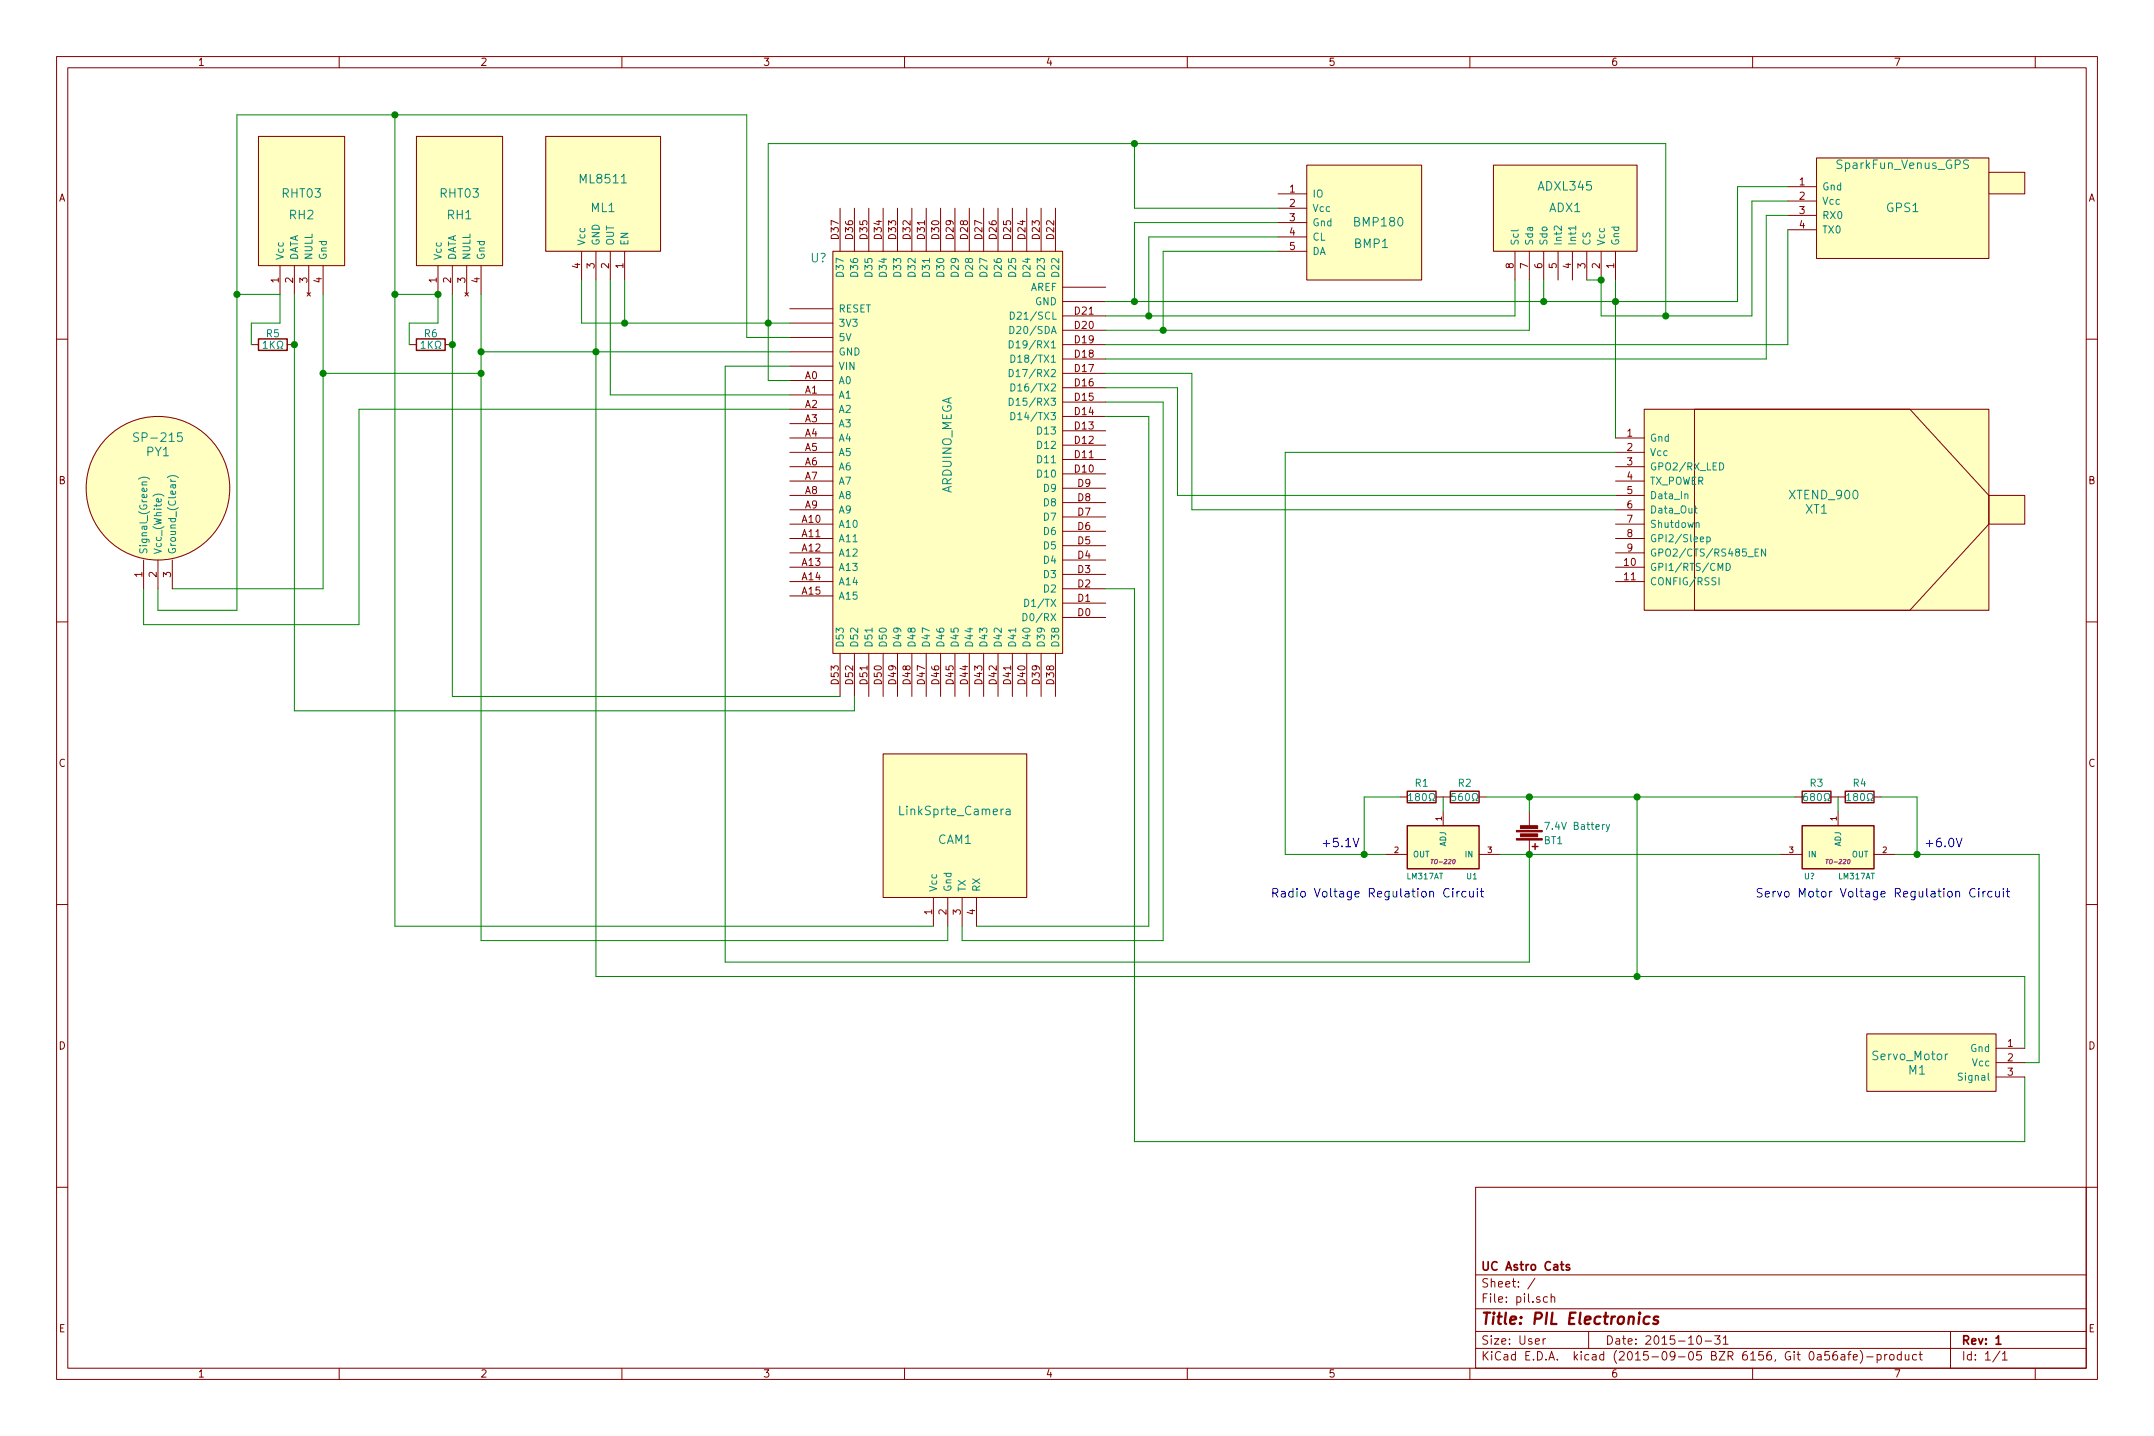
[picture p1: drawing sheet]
EESchema Schematic File Version 2
LIBS:power
LIBS:device
LIBS:transistors
LIBS:conn
LIBS:linear
LIBS:regul
LIBS:74xx
LIBS:cmos4000
LIBS:adc-dac
LIBS:memory
LIBS:xilinx
LIBS:microcontrollers
LIBS:dsp
LIBS:microchip
LIBS:analog_switches
LIBS:motorola
LIBS:texas
LIBS:intel
LIBS:audio
LIBS:interface
LIBS:digital-audio
LIBS:philips
LIBS:display
LIBS:cypress
LIBS:siliconi
LIBS:opto
LIBS:atmel
LIBS:contrib
LIBS:valves
LIBS:Shared
LIBS:PIL
LIBS:pil-cache
EELAYER 25 0
EELAYER END
$Descr User 15000 10000
encoding utf-8
Sheet 1 1
Title "PIL Electronics"
Date "2015-10-31"
Rev "1"
Comp "UC Astro Cats"
Comment1 ""
Comment2 ""
Comment3 ""
Comment4 ""
$EndDescr
$Comp
L ARDUINO_MEGA U?
U 1 1
P 6600 3050
F 0 "U?" H 5700 4300 60  0000 C CNN
F 1 "ARDUINO_MEGA" V 6600 3000 60  0000 C CNN
F 2 "" H 6600 3050 60  0000 C CNN
F 3 "" H 6600 3050 60  0000 C CNN
	1    6600 3050
	1    0    0    -1  
$EndComp
$Comp
L SparkFun_Venus_GPS GPS1
U 1 1
P 13250 1450
F 0 "GPS1" H 13250 1450 60  0000 C CNN
F 1 "SparkFun_Venus_GPS" H 13250 1750 60  0000 C CNN
F 2 "" H 13250 1450 60  0000 C CNN
F 3 "" H 13250 1450 60  0000 C CNN
	1    13250 1450
	1    0    0    -1  
$EndComp
$Comp
L XTEND_900 XT1
U 1 1
P 12650 3550
F 0 "XT1" H 12650 3550 60  0000 C CNN
F 1 "XTEND_900" H 12700 3650 60  0000 C CNN
F 2 "" H 12650 3550 60  0000 C CNN
F 3 "" H 12650 3550 60  0000 C CNN
	1    12650 3550
	1    0    0    -1  
$EndComp
$Comp
L RHT03 RH1
U 1 1
P 3200 1400
F 0 "RH1" H 3200 1300 60  0000 C CNN
F 1 "RHT03" H 3200 1450 60  0000 C CNN
F 2 "" H 3200 1400 60  0000 C CNN
F 3 "" H 3200 1400 60  0000 C CNN
	1    3200 1400
	1    0    0    -1  
$EndComp
$Comp
L ML8511 ML1
U 1 1
P 4200 1350
F 0 "ML1" H 4200 1250 60  0000 C CNN
F 1 "ML8511" H 4200 1450 60  0000 C CNN
F 2 "" H 4200 1350 60  0000 C CNN
F 3 "" H 4200 1350 60  0000 C CNN
	1    4200 1350
	-1   0    0    -1  
$EndComp
$Comp
L LinkSprte_Camera CAM1
U 1 1
P 6650 5750
F 0 "CAM1" H 6650 5650 60  0000 C CNN
F 1 "LinkSprte_Camera" H 6650 5850 60  0000 C CNN
F 2 "" H 6650 5750 60  0000 C CNN
F 3 "" H 6650 5750 60  0000 C CNN
	1    6650 5750
	1    0    0    -1  
$EndComp
$Comp
L ADXL345 ADX1
U 1 1
P 10900 1450
F 0 "ADX1" H 10900 1450 60  0000 C CNN
F 1 "ADXL345" H 10900 1600 60  0000 C CNN
F 2 "" H 10900 1450 60  0000 C CNN
F 3 "" H 10900 1450 60  0000 C CNN
	1    10900 1450
	-1   0    0    -1  
$EndComp
$Comp
L BMP180 BMP1
U 1 1
P 9500 1550
F 0 "BMP1" V 9650 1600 60  0000 C CNN
F 1 "BMP180" V 9500 1650 60  0000 C CNN
F 2 "" H 9500 1550 60  0000 C CNN
F 3 "" H 9500 1550 60  0000 C CNN
	1    9500 1550
	0    1    1    0   
$EndComp
$Comp
L R R6
U 1 1
P 3000 2400
F 0 "R6" V 3080 2400 50  0000 C CNN
F 1 "1KΩ" V 3000 2400 50  0000 C CNN
F 2 "" V 2930 2400 30  0000 C CNN
F 3 "" H 3000 2400 30  0000 C CNN
	1    3000 2400
	0    1    -1   0   
$EndComp
Wire Wire Line
	8900 1550 7900 1550
Wire Wire Line
	7900 1550 7900 2100
Wire Wire Line
	7700 2100 12100 2100
Wire Wire Line
	7700 2200 10550 2200
Wire Wire Line
	8000 2200 8000 1650
Wire Wire Line
	8000 1650 8900 1650
Wire Wire Line
	8900 1750 8100 1750
Wire Wire Line
	8100 1750 8100 2300
Wire Wire Line
	7700 2300 10650 2300
Wire Wire Line
	8900 1450 7900 1450
Wire Wire Line
	7900 1450 7900 1000
Wire Wire Line
	5350 1000 11600 1000
Wire Wire Line
	5350 1000 5350 2650
Wire Wire Line
	4050 2250 5500 2250
Wire Wire Line
	10550 2200 10550 1950
Connection ~ 8000 2200
Wire Wire Line
	10650 2300 10650 1950
Connection ~ 8100 2300
Wire Wire Line
	11150 1950 11150 2200
Wire Wire Line
	11150 2200 12200 2200
Wire Wire Line
	11600 1000 11600 2200
Connection ~ 7900 1000
Wire Wire Line
	11250 1950 11250 3050
Connection ~ 7900 2100
Wire Wire Line
	10750 1950 10750 2100
Connection ~ 10750 2100
Wire Wire Line
	11050 1950 11150 1950
Connection ~ 11150 1950
Wire Wire Line
	4050 2250 4050 1950
Connection ~ 5350 2250
Wire Wire Line
	3350 2450 5500 2450
Wire Wire Line
	4150 1950 4150 6800
Wire Wire Line
	5500 2750 4250 2750
Wire Wire Line
	4250 2750 4250 1950
Wire Wire Line
	5350 2650 5500 2650
Wire Wire Line
	4350 2250 4350 1950
Connection ~ 4350 2250
Wire Wire Line
	3150 2050 3150 4850
Wire Wire Line
	3050 2050 3050 2250
Wire Wire Line
	3050 2250 2850 2250
Wire Wire Line
	2850 2250 2850 2400
Wire Wire Line
	5500 2350 5200 2350
Wire Wire Line
	5200 2350 5200 800 
Wire Wire Line
	5200 800  1650 800 
Wire Wire Line
	2750 800  2750 6450
Wire Wire Line
	2750 2050 3050 2050
Connection ~ 3050 2050
Wire Wire Line
	3350 2050 3350 6550
Connection ~ 4150 2450
Wire Wire Line
	3150 4850 5850 4850
Connection ~ 3150 2400
Wire Wire Line
	12100 2100 12100 1300
Wire Wire Line
	12100 1300 12450 1300
Connection ~ 11250 2100
Wire Wire Line
	12450 1400 12200 1400
Wire Wire Line
	12200 1400 12200 2200
Connection ~ 11600 2200
Wire Wire Line
	12450 1500 12300 1500
Wire Wire Line
	12300 1500 12300 2500
Wire Wire Line
	12300 2500 7700 2500
Wire Wire Line
	7700 2400 12450 2400
Wire Wire Line
	12450 2400 12450 1600
Wire Wire Line
	2750 6450 6500 6450
Connection ~ 2750 2050
Wire Wire Line
	6600 6450 6600 6550
Wire Wire Line
	6600 6550 3350 6550
Connection ~ 3350 2450
Wire Wire Line
	7700 2900 8000 2900
Wire Wire Line
	8000 2900 8000 6450
Wire Wire Line
	8000 6450 6800 6450
Wire Wire Line
	6700 6450 6700 6550
Wire Wire Line
	6700 6550 8100 6550
Wire Wire Line
	8100 6550 8100 2800
Wire Wire Line
	8100 2800 7700 2800
Wire Wire Line
	7700 2700 8200 2700
Wire Wire Line
	8200 2700 8200 3450
Wire Wire Line
	8200 3450 11250 3450
Wire Wire Line
	11250 3550 8300 3550
Wire Wire Line
	8300 3550 8300 2600
Wire Wire Line
	8300 2600 7700 2600
$Comp
L RHT03 RH2
U 1 1
P 2100 1400
F 0 "RH2" H 2100 1300 60  0000 C CNN
F 1 "RHT03" H 2100 1450 60  0000 C CNN
F 2 "" H 2100 1400 60  0000 C CNN
F 3 "" H 2100 1400 60  0000 C CNN
	1    2100 1400
	1    0    0    -1  
$EndComp
Wire Wire Line
	1650 800  1650 4250
Wire Wire Line
	1650 2050 1950 2050
Connection ~ 2750 800 
Wire Wire Line
	2250 2050 2250 4100
Wire Wire Line
	2250 2600 3350 2600
Connection ~ 3350 2600
$Comp
L R R5
U 1 1
P 1900 2400
F 0 "R5" V 1980 2400 50  0000 C CNN
F 1 "1KΩ" V 1900 2400 50  0000 C CNN
F 2 "" V 1830 2400 30  0000 C CNN
F 3 "" H 1900 2400 30  0000 C CNN
	1    1900 2400
	0    1    -1   0   
$EndComp
Wire Wire Line
	1950 2050 1950 2250
Wire Wire Line
	1950 2250 1750 2250
Wire Wire Line
	1750 2250 1750 2400
Wire Wire Line
	2050 2050 2050 4950
Wire Wire Line
	5950 4850 5950 4950
Wire Wire Line
	5950 4950 2050 4950
Connection ~ 2050 2400
$Comp
L LM317AT U1
U 1 1
P 10050 5900
F 0 "U1" H 9850 6100 40  0000 C CNN
F 1 "LM317AT" H 10050 6100 40  0000 L CNN
F 2 "TO-220" H 10050 6000 30  0000 C CIN
F 3 "" H 10050 5900 60  0000 C CNN
	1    10050 5900
	-1   0    0    1   
$EndComp
$Comp
L R R1
U 1 1
P 9900 5550
F 0 "R1" V 10000 5550 50  0000 C CNN
F 1 "180Ω" V 9900 5550 50  0000 C CNN
F 2 "" V 9830 5550 30  0000 C CNN
F 3 "" H 9900 5550 30  0000 C CNN
	1    9900 5550
	0    -1   -1   0   
$EndComp
$Comp
L R R2
U 1 1
P 10200 5550
F 0 "R2" V 10300 5550 50  0000 C CNN
F 1 "560Ω" V 10200 5550 50  0000 C CNN
F 2 "" V 10130 5550 30  0000 C CNN
F 3 "" H 10200 5550 30  0000 C CNN
	1    10200 5550
	0    -1   -1   0   
$EndComp
Wire Wire Line
	10050 5550 10050 5650
Wire Wire Line
	9750 5550 9500 5550
Wire Wire Line
	9500 5550 9500 5950
Wire Wire Line
	8950 5950 9650 5950
Wire Wire Line
	11250 3150 8950 3150
Wire Wire Line
	8950 3150 8950 5950
Connection ~ 9500 5950
$Comp
L Battery BT1
U 1 1
P 10650 5800
F 0 "BT1" H 10750 5850 50  0000 L CNN
F 1 "7.4V Battery" H 10750 5750 50  0000 L CNN
F 2 "" V 10650 5840 60  0000 C CNN
F 3 "" V 10650 5840 60  0000 C CNN
	1    10650 5800
	1    0    0    1   
$EndComp
Wire Wire Line
	10450 5950 12400 5950
Wire Wire Line
	10350 5550 12500 5550
Wire Wire Line
	10650 5550 10650 5650
Wire Wire Line
	10650 5950 10650 6700
Wire Wire Line
	10650 6700 5050 6700
Wire Wire Line
	5050 6700 5050 2550
Wire Wire Line
	5050 2550 5500 2550
Wire Wire Line
	4150 6800 14100 6800
Wire Wire Line
	11400 6800 11400 5550
Connection ~ 10650 5550
Wire Wire Line
	2250 4100 1200 4100
Connection ~ 2250 2600
Wire Wire Line
	1650 4250 1100 4250
Wire Wire Line
	1100 4250 1100 4100
Connection ~ 1650 2050
Wire Wire Line
	5500 2850 2500 2850
Wire Wire Line
	2500 2850 2500 4350
Wire Wire Line
	2500 4350 1000 4350
Wire Wire Line
	1000 4350 1000 4100
Text Notes 9200 5900 0    60   ~ 0
+5.1V 
$Comp
L SP-215 PY1
U 1 1
P 1100 3400
F 0 "PY1" H 1100 3650 60  0000 C CNN
F 1 "SP-215" H 1100 3750 60  0000 C CNN
F 2 "" H 1100 3400 60  0000 C CNN
F 3 "" H 1100 3400 60  0000 C CNN
	1    1100 3400
	1    0    0    -1  
$EndComp
Text Notes 8850 6250 0    60   ~ 0
Radio Voltage Regulation Circuit
$Comp
L LM317AT U?
U 1 1
P 12800 5900
F 0 "U?" H 12600 6100 40  0000 C CNN
F 1 "LM317AT" H 12800 6100 40  0000 L CNN
F 2 "TO-220" H 12800 6000 30  0000 C CIN
F 3 "" H 12800 5900 60  0000 C CNN
	1    12800 5900
	1    0    0    1   
$EndComp
$Comp
L R R4
U 1 1
P 12950 5550
F 0 "R4" V 13050 5550 50  0000 C CNN
F 1 "180Ω" V 12950 5550 50  0000 C CNN
F 2 "" V 12880 5550 30  0000 C CNN
F 3 "" H 12950 5550 30  0000 C CNN
	1    12950 5550
	0    1    -1   0   
$EndComp
$Comp
L R R3
U 1 1
P 12650 5550
F 0 "R3" V 12750 5550 50  0000 C CNN
F 1 "680Ω" V 12650 5550 50  0000 C CNN
F 2 "" V 12580 5550 30  0000 C CNN
F 3 "" H 12650 5550 30  0000 C CNN
	1    12650 5550
	0    1    -1   0   
$EndComp
Wire Wire Line
	12800 5550 12800 5650
Wire Wire Line
	13100 5550 13350 5550
Wire Wire Line
	13350 5550 13350 5950
Wire Wire Line
	13200 5950 14200 5950
Connection ~ 13350 5950
Text Notes 14000 6250 2    60   ~ 0
Servo Motor Voltage Regulation Circuit
Connection ~ 11400 5550
Connection ~ 10650 5950
Wire Wire Line
	14100 6800 14100 7300
Connection ~ 11400 6800
Wire Wire Line
	14200 5950 14200 7400
Wire Wire Line
	14200 7400 14100 7400
Wire Wire Line
	14100 7500 14100 7950
Wire Wire Line
	14100 7950 7900 7950
Wire Wire Line
	7900 7950 7900 4100
Wire Wire Line
	7900 4100 7700 4100
Text Notes 13400 5900 0    60   ~ 0
+6.0V 
$Comp
L Servo_Motor M1
U 1 1
P 13450 7400
F 0 "M1" H 13350 7450 60  0000 C CNN
F 1 "Servo_Motor" H 13300 7350 60  0000 C CNN
F 2 "" H 13450 7400 60  0000 C CNN
F 3 "" H 13450 7400 60  0000 C CNN
	1    13450 7400
	1    0    0    1   
$EndComp
$EndSCHEMATC
